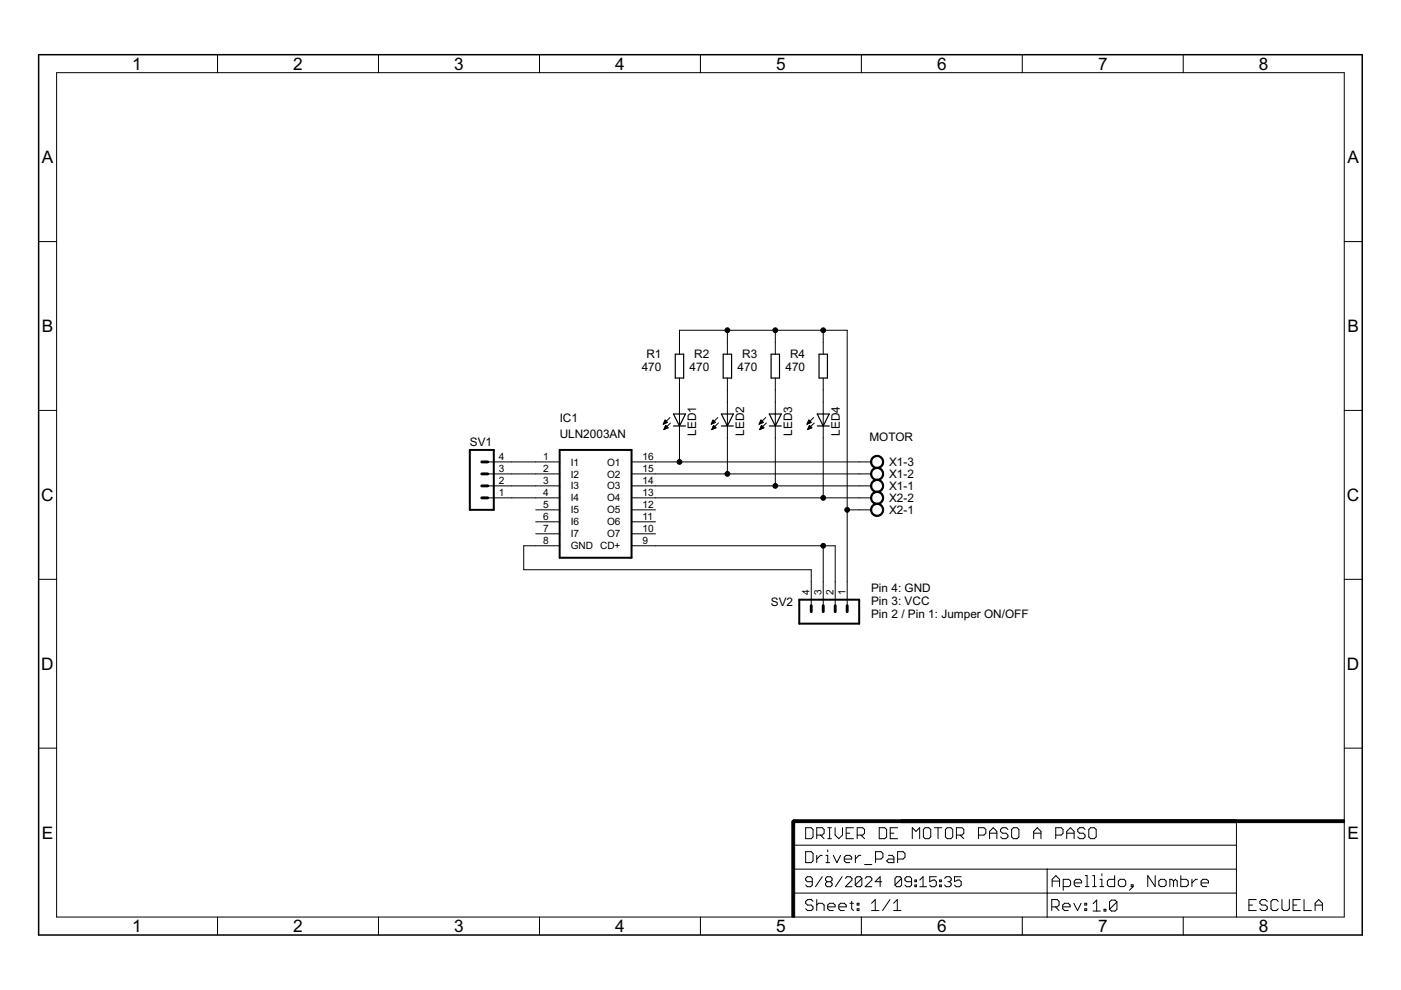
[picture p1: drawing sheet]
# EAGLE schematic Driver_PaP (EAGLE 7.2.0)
CDESIGNER: Apellido, Nombre; CNAME: DRIVER DE MOTOR PASO A PASO; CREVISION: 1.0; CSCHO: ESCUELA

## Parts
IC1  ULN2003AN  [DIL16]
LED1  LED3MM  [LED_3MM]
LED2  LED3MM  [LED_3MM]
LED3  LED3MM  [LED_3MM]
LED4  LED3MM  [LED_3MM]
R1  470  RESISTOR-EU0204/7  [0204/7]
R2  470  RESISTOR-EU0204/7  [0204/7]
R3  470  RESISTOR-EU0204/7  [0204/7]
R4  470  RESISTOR-EU0204/7  [0204/7]
SV1  MA04-1  [MA04-1]
SV2  PWR  MA04-1  [MA04-1]
X1  MOTOR  BORNERA_AK500/3  [AK500/3]
X2  BORNERA_AK500/2  [AK500/2]

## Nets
N$1: IC1.1(I1) SV1.4
N$2: IC1.2(I2) SV1.3
N$3: IC1.3(I3) SV1.2
N$4: IC1.4(I4) SV1.1
N$5: LED1.A R1.1
N$6: LED2.A R2.1
N$7: LED3.A R3.1
N$8: LED4.A R4.1
N$9: IC1.16(O1) LED1.K(C) X1.3
N$10: IC1.15(O2) LED2.K(C) X1.2
N$11: IC1.14(O3) LED3.K(C) X1.1
N$12: IC1.13(O4) LED4.K(C) X2.2
N$13: R1.2 R2.2 R3.2 R4.2 SV2.1 X2.1
N$14: IC1.8(GND) SV2.4
N$15: IC1.9(CD+) SV2.2 SV2.3
Unconnected: IC1.5(I5) IC1.6(I6) IC1.7(I7) IC1.10(O7) IC1.11(O6) IC1.12(O5)

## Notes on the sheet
- Pin 4: GND
  Pin 3: VCC
  Pin 2 / Pin 1: Jumper ON/OFF
